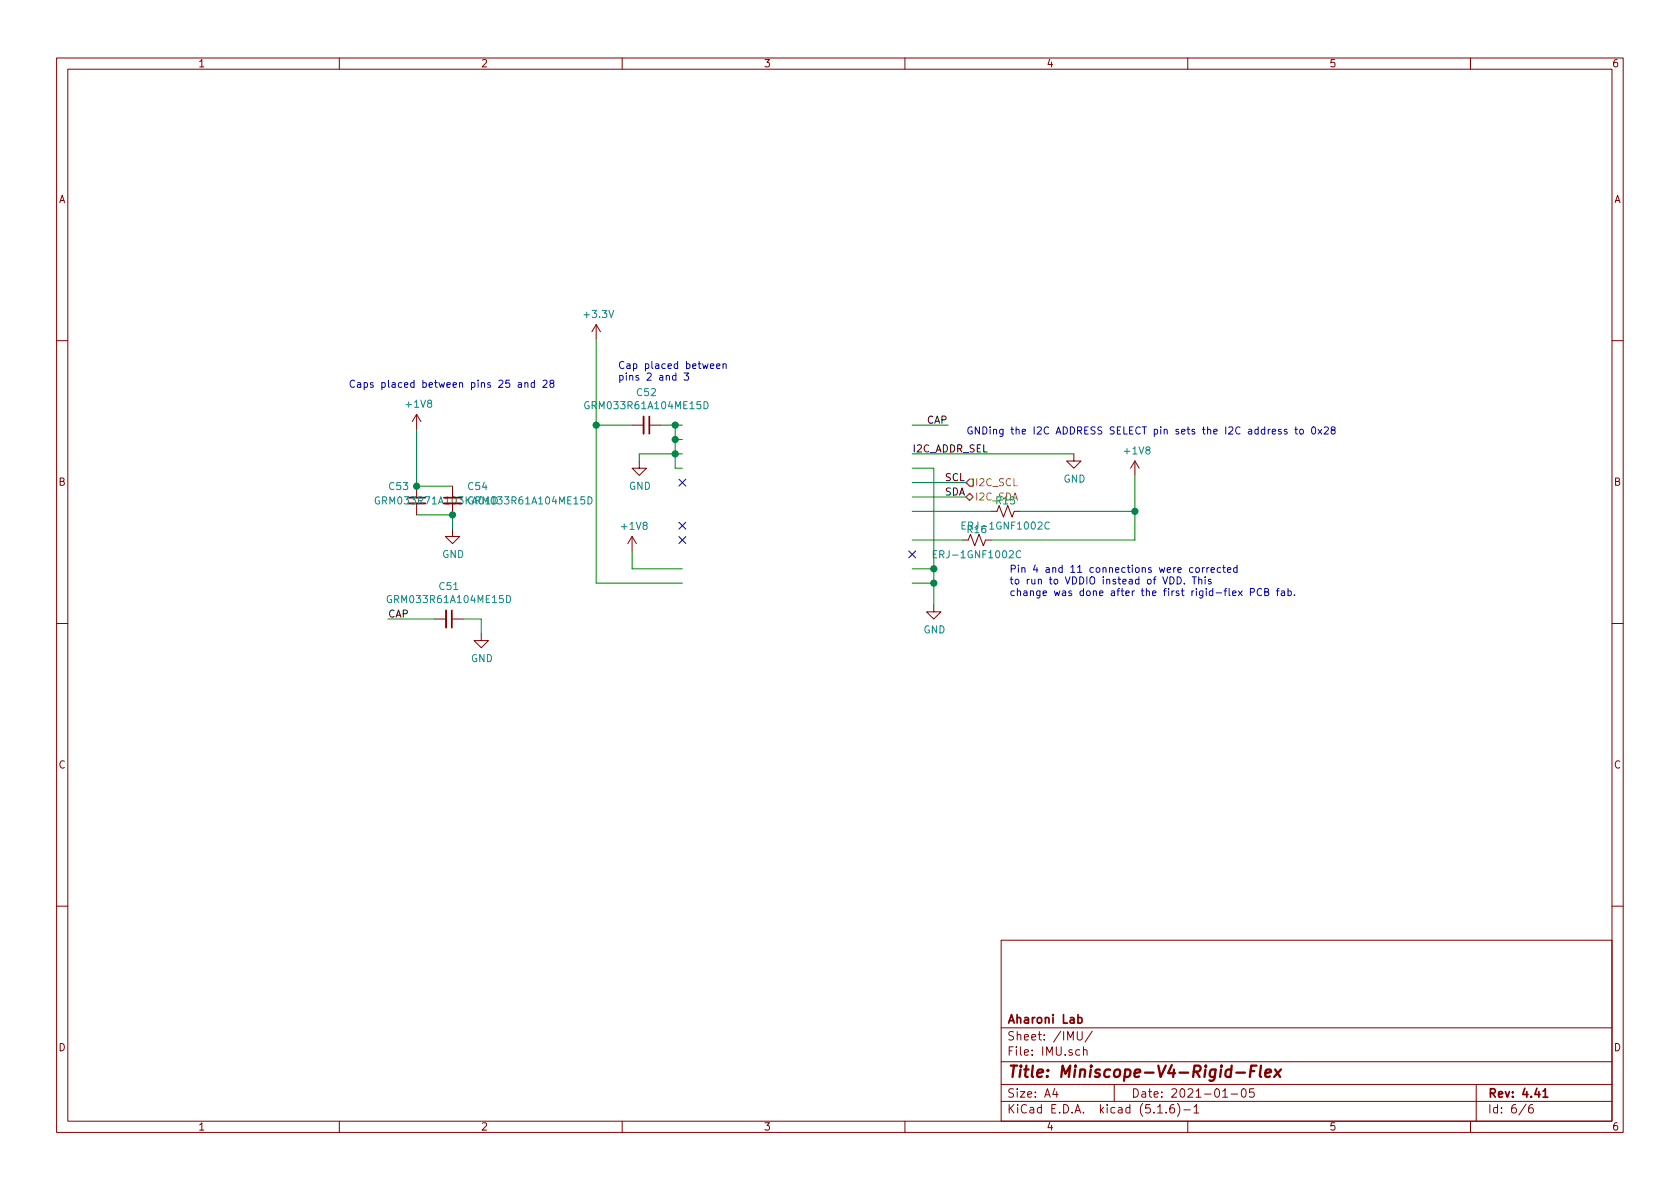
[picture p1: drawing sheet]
<svg xmlns="http://www.w3.org/2000/svg" width="297mm" height="210mm" viewBox="0 0 297 210" stroke-linecap="round" stroke-linejoin="round" font-family="sans-serif">
<g fill="none" stroke="#840000" stroke-width=".18">
<path d="M10 10.3h277v189.9h-277zM12 12.2h273v186.1h-273zM60 10.3v1.9M110 10.3v1.9M160 10.3v1.9M210 10.3v1.9M260 10.3v1.9M105.4 57.4l-.8 1.3M105.4 57.4v2.5M105.4 57.4l.8 1.3M10 60.2h2M73.7 73.3v2.5"/>
<path d="M73.7 73.3l-.8 1.2M73.7 73.3l.7 1.2M111.8 75.2h2M114.8 75.2h2M285 60.2h2M73.7 86v2M73.7 89v2.1M80 93.6v1.3h1.3l-1.3 1.2-1.3-1.2h1.3M80 86v2M80 89v2.1M111.8 94.9l-.8 1.2M111.8 94.9v2.5"/>
<path d="M111.8 94.9l.7 1.2M113 81.5v1.3h1.3l-1.3 1.3-1.2-1.3h1.2M170.2 95.5h1l.4-1 .7 2 .8-2 .8 2 .3-1h1.1M175.3 90.4h1l.4-1 .7 2 .8-2 .7 2 .4-1h1M189.9 80.3v1.2h1.2l-1.2 1.3-1.3-1.3h1.3M200.7 81.5l-.8 1.3M200.7 81.5v2.6M200.7 81.5l.7 1.3M10 110.3h2M76.8 109.5h2.1M79.9 109.5h2M85.1 112v1.3h1.3l-1.3 1.2-1.3-1.2h1.3"/>
<path d="M165.1 106.9v1.3h1.3l-1.3 1.3-1.3-1.3h1.3M285 110.3h2M10 160.2h2M177 166.3h108v32h-108zM285 160.2h2M60 198.3v1.9M110 198.3v1.9M160 198.3v1.9M177 194.8h108M177 191.8h108M177 187.8h108M177 181.8h108"/>
<path d="M186.5 192.5l-.4 1h1M186.8 193v1M190.5 182.4v1.2l.3 .3h.3l.2-.3v-1.2M190.9 185.7l-.4-.1-.3 .3 .1 .6 .2 .1 .4-.1M191.6 185.7a.37 .37 0 0 1 .6 .1v.8M191.6 185.1v1.5M193.1 182.3l-1.3 2M197 191.8v3M204.7 196.8h.8M206.2 196.7v.1M207.5 195.3a.59 .59 0 0 0-.7 .7v.5l.2 .2 .4 .1 .2-.1 .1-.5-.2-.2-.4-.1-.3 .3M208.2 195.1a1.71 1.71 0 0 1 0 2.3"/>
<path d="M209.3 196.3h1.2M210 198.3v1.9M211.1 195.8l.4-.5v1.5M211.1 196.8h.9M216.2 194h.8M217.7 193.5h1.1M219.6 192.7l.4-.2a.94 .94 0 0 1 0 1.5 .82 .82 0 0 1-.4-1.3zM221.7 192.5h-.7l-.1 .7 .2-.1 .5 .1 .2 .2-.1 .5-.2 .1-.6-.1M260 198.3v1.9M261 191.8v6.5M269.8 195.2l-1.2 2M271 195.3a.62 .62 0 0 0-.7 .7v.7l.3 .1 .4-.1 .1-.5-.1-.2-.4-.1-.3 .3"/>
</g>
<path d="M114.8 73.7v3M72.1 88h3.1M78.5 88h3M79.9 107.9v3.1M190.6 180l.4-.1 .3 .3-.1 .6h-.6M272.8 193l.4-.5v1.5M272.8 194h.9" fill="none" stroke="#840000" stroke-width=".3"/>
<path d="M218.6 189.7h1.5M221.1 189.4h.7M222.2 188.4h-1l-.2 2M223 188.4l-.3 1.8 .3 .2M223.7 189.8l1-.2v-.4l-.6-.1-.3 .3v.9l.2 .1 .5-.1M225.5 189.1l.8 1.3M226.5 189.1l-1.2 1.3" fill="none" stroke="#840000" stroke-width=".41"/>
<path d="M104.1 71.1a.59 .59 0 0 0-.7 .6 .59 .59 0 0 0 .7 .5l.1-.5h-.3M124.5 71a.64 .64 0 0 1 .7 .6 .64 .64 0 0 1-.7 .7zM67.1 87.9a.59 .59 0 0 0-.8 .6 .59 .59 0 0 0 .8 .6v-.5h-.2M104 87.9a.64 .64 0 0 1 .7 .6 .64 .64 0 0 1-.7 .6zM165 98h.5M165.6 97.4h-.6v1.2h.6M170.1 92.9h.4M170.7 92.3h-.6v1.3h.6M180.4 97.5a.6 .6 0 0 0-.8 .4 .6 .6 0 0 0 .6 .7l.2-.1M185.5 92.4a.6 .6 0 0 0-.8 .5 .6 .6 0 0 0 .6 .7l.2-.2M69.2 105.4a.59 .59 0 0 0-.8 .6 .59 .59 0 0 0 .8 .5v-.5h-.2M89.6 105.3a.64 .64 0 0 1 .7 .6 .64 .64 0 0 1-.7 .7z" fill="none" stroke="#008484" stroke-width=".18"/>
<path d="M113.8 73.7v3M72.1 89h3.1M78.5 89h3M78.9 107.9v3.1" fill="none" stroke="#840000" stroke-width=".33"/>
<g fill="none" stroke="#008400" stroke-width=".18">
<path d="M105.4 59.9v43.2h15.2M73.7 75.8v10.2h6.3M105.4 75.2h6.4M116.8 75.2h3.8M119.4 75.2v7.6h1.2M119.4 77.7h1.2M161.3 75.2h6.3M73.7 91.1h6.3v2.5M111.8 97.4v3.2h8.8M120.6 80.3h-7.6v1.2M161.3 80.3h28.6M161.3 90.4h14"/>
<path d="M161.3 85.3h9.5M161.3 87.9h9.5M161.3 95.5h8.9M161.3 82.8h3.8v24.1M180.3 90.4h20.4M200.7 84.1v11.4h-25.4M68.6 109.5h8.2M81.9 109.5h3.2v2.5M161.3 100.6h3.8M161.3 103.1h3.8"/>
</g>
<path d="M170.8 87.9l.6-.7 .7 .7-.7 .6zM171.4 84.7h.7v1.3h-.7l-.6-.7z" fill="none" stroke="#848400" stroke-width=".25"/>
<g fill="none" stroke="#0000c2" stroke-width=".18">
<path d="M91.6 67.7h.6v.8M92.2 68h-.4l-.2 .2v.2h.6M92.8 67.8l.2-.1h.3v.8M92.8 67.7v.8M94.5 67.7h-.4l-.2 .2 .1 .5h.5M94.5 67.2v1.3M96 67.4l.5-.2 .2 .4v.2l-.7 .7h.7M97.5 67.8l-.2-.1v-.3l.4-.2 .2 .2v.3l-.6 .1-.1 .2v.3l.3 .2h.2l.2-.2v-.4l-.2-.1M119.5 66.4h-.3l-.3 .2 .1 .6h.5M119.5 66v1.2M121 66h.7l-.4 .4 .4 .2v.5l-.2 .1-.5-.1M125.6 64.7l.6-.1v-.2l-.4-.1-.2 .2 .1 .6h.5"/>
<path d="M126.7 64.7l.6-.1v-.2l-.4-.1-.2 .2 .1 .6h.5M127.8 64.5l.2-.2 .3 .1 .1 .8M127.8 64.3v.9M226.5 76l-.3-.1-.2 .2 .1 .2 .4 .1v.3h-.5M227.5 76l-.2-.1-.2 .2v.2l.4 .1v.3h-.4M228.9 75.9h.5M229.1 75.5v1.1l.3 .2M229.9 76l.3-.1 .3 .2-.2 .6-.3 .1-.2-.2zM232 75.6l.2-.1a.69 .69 0 0 1 .4 .6 .69 .69 0 0 1-.4 .7l-.2-.3-.1-.2zM233 75.9l.7 .9M233.7 75.9l-.7 .9M234.1 75.6l.5-.1 .3 .3-.8 1h.8"/>
<path d="M235.6 76l-.2-.1v-.3l.4-.1 .2 .1v.3l-.5 .2-.1 .2v.2l.2 .3h.2l.3-.3-.1-.4-.2-.1M216.4 99.9v1.1l.3 .2M218.7 99.9v1.3M208.1 102a.64 .64 0 0 1 .8 .6 .64 .64 0 0 1-.8 .7zM209.4 103.1v.2M210.8 102h.7M211.2 102v1.3M211.5 100.5l.1-.1 .4 .1 .1 .5-.2 .2h-.3l-.1-.1zM211.9 102.6l.2-.2 .3 .1 .1 .8M211.9 102v1.3M212.6 100.4v.8M213 100.4l-.4 .2"/>
<path d="M213.1 102v.1M213.1 102.4v.9M213.4 100.4v.8M213.8 100.4l-.4 .2M214.1 100.8l.6-.1v-.3h-.4l-.2 .2 .1 .6h.5M214.1 102.5l-.3-.1-.2 .2 .1 .2 .4 .1v.3h-.5M215.8 100.4h-.4l-.2 .2 .1 .6h.5M216.2 100.4h.5M217 100.8l.6-.1v-.3h-.4l-.2 .2 .1 .6h.5M217.9 104.9l.6-.1v-.3h-.4l-.2 .2 .1 .6h.5M218.7 100.4h-.3l-.3 .2 .1 .6h.5M218.9 104.5l.7 .8"/>
<path d="M219.6 104.5l-.7 .8M221.1 104.7h.6v-.5l-.1-.1h-.5v1.2M223.1 104.2a.6 .6 0 0 0-.9 .4 .6 .6 0 0 0 .6 .7l.3-.1M223.6 104.7l.6-.1 .1-.2-.1-.2-.6-.1v1.2h.5l.2-.1v-.3l-.3-.2M225.7 104.5h.5M226.2 104.1l-.3 .1v1.1M226.6 104.5h.5v.8M227.1 104.8h-.4l-.2 .2 .1 .3h.5M227.7 104.5h.4l.2 .2-.1 .6h-.5M227.7 104.1v1.2M228.9 105.2v.1"/>
</g>
<g fill="#008400" stroke="#008400" stroke-width=".25">
<circle cx="200.7" cy="90.4" r=".51"/>
<circle cx="119.4" cy="80.3" r=".51"/>
<circle cx="119.4" cy="77.7" r=".51"/>
<circle cx="105.4" cy="75.2" r=".51"/>
<circle cx="165.1" cy="103.1" r=".51"/>
<circle cx="165.1" cy="100.6" r=".51"/>
<circle cx="80" cy="91.1" r=".51"/>
<circle cx="119.4" cy="75.2" r=".51"/>
<circle cx="73.7" cy="86" r=".51"/>
</g>
<path d="M120 84.7l1.3 1.2M120 92.3l1.3 1.3M120 94.9l1.3 1.2M121.3 84.7l-1.3 1.2M121.3 92.3l-1.3 1.3M121.3 94.9l-1.3 1.2M160.7 97.4l1.2 1.2M161.9 97.4l-1.2 1.2" fill="none" stroke="#000084" stroke-width=".18"/>
<text font-size="2.8" fill="#840000" x="178" y="190.5">Title: Miniscope-V4-Rigid-Flex</text>
<g font-size="2.1" fill="#840000">
<text x="178" y="184">Sheet: /IMU/</text>
<text x="178" y="181">Aharoni Lab</text>
<text x="178" y="186.7">File: IMU.sch</text>
<text x="178" y="196.9">KiCad E.D.A. kicad (5.1.6)-1</text>
<text x="178" y="194.1">Size: A4</text>
<text x="200" y="194.1">Date: 2021-01-05</text>
<text x="263" y="194.1">Rev: 4.41</text>
<text x="263" y="196.9">Id: 6/6</text>
</g>
<g font-size="1.8" fill="#840000">
<text x="35" y="11.9">1</text>
<text x="85" y="11.9">2</text>
<text x="135" y="11.9">3</text>
<text x="185" y="11.9">4</text>
<text x="235" y="11.9">5</text>
<text x="285" y="11.9">6</text>
<text x="10.4" y="35.9">A</text>
<text x="285.4" y="35.9">A</text>
<text x="10.4" y="85.9">B</text>
<text x="285.4" y="85.9">B</text>
<text x="10.4" y="135.9">C</text>
<text x="285.4" y="135.9">C</text>
<text x="10.4" y="185.9">D</text>
<text x="285.4" y="185.9">D</text>
<text x="35" y="199.9">1</text>
<text x="85" y="199.9">2</text>
<text x="135" y="199.9">3</text>
<text x="185" y="199.9">4</text>
<text x="235" y="199.9">5</text>
<text x="285" y="199.9">6</text>
</g>
<g font-size="1.8" fill="#008484">
<text x="103.5" y="56.2">+3.3V</text>
<text x="112.7" y="70">C52</text>
<text x="72" y="72.1">+1V8</text>
<text x="104.1" y="72.4">GRM033R61A104ME15D</text>
<text x="199" y="80.4">+1V8</text>
<text x="67" y="89.2">GRM033R71A103KA01D</text>
<text x="68.9" y="86.7">C53</text>
<text x="82.8" y="86.7">C54</text>
<text x="83.6" y="89.2">GRM033R61A104ME15D</text>
<text x="111.2" y="86.6">GND</text>
<text x="188" y="85.3">GND</text>
<text x="110.1" y="93.7">+1V8</text>
<text x="170.8" y="93.6">ERJ-1GNF1002C</text>
<text x="171.1" y="94.3">R16</text>
<text x="78.2" y="98.7">GND</text>
<text x="165.7" y="98.7">ERJ-1GNF1002C</text>
<text x="69.2" y="106.6">GRM033R61A104ME15D</text>
<text x="77.7" y="104.3">C51</text>
<text x="163.3" y="112">GND</text>
<text x="83.3" y="117.1">GND</text>
</g>
<g font-size="1.8" fill="#0000c2">
<text x="109.2" y="65.2">Cap placed between</text>
<text x="61.6" y="68.6">Caps placed between pins 25 and 28</text>
<text x="109.2" y="67.3">pins 2 and 3</text>
<text x="170.8" y="76.8">GNDing the I2C ADDRESS SELECT pin sets the I2C address to 0x28</text>
<text x="178.4" y="101.3">Pin 4 and 11 connections were corrected</text>
<text x="178.4" y="103.3">to run to VDDIO instead of VDD. This</text>
<text x="178.4" y="105.4">change was done after the first rigid-flex PCB fab.</text>
</g>
<g font-size="1.8">
<text x="163.8" y="74.9">CAP</text>
<text x="161.3" y="80">I2C_ADDR_SEL</text>
<text x="167" y="85.1">SCL</text>
<text x="167" y="87.6">SDA</text>
<text x="68.6" y="109.2">CAP</text>
</g>
<g font-size="1.8" fill="#848400">
<text x="172.3" y="86">I2C_SCL</text>
<text x="172.3" y="88.5">I2C_SDA</text>
<text x="176.2" y="89.2">R15</text>
</g>
</svg>
